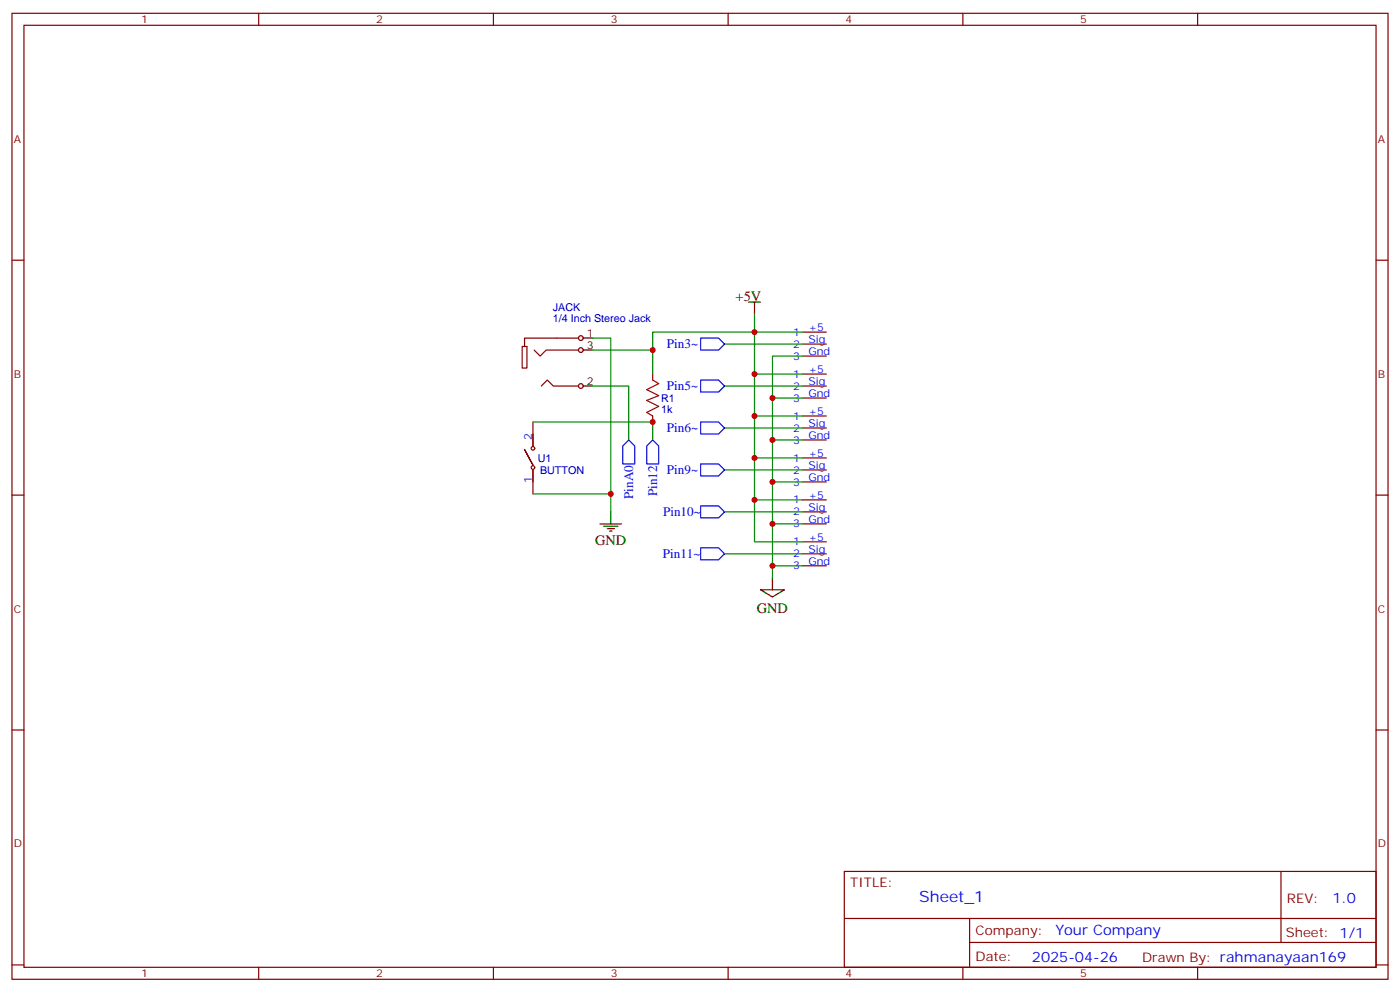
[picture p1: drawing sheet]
<svg xmlns="http://www.w3.org/2000/svg" width="412mm" height="292mm" viewBox="0 0 412 292" stroke-linecap="round" stroke-linejoin="round" font-family="sans-serif">
<g fill="none" stroke="#870000" stroke-width=".35">
<path d="M3.5 3.9h405.4v284.4h-405.4zM7.1 7.4h398.2v277.3h-398.2zM76.2 3.9v3.5M145.3 3.9v3.5M214.5 3.9v3.5M283.6 3.9v3.5M352.8 3.9v3.5M3.5 76.6h3.6M405.3 76.6h3.6M171.1 99.5h-16.6v2.5h-.7v6.3h1.4v-6.3h-.7M236.4 97.8h7M157.3 103l1.8 1.8 1.8-1.8h10.2"/>
<path d="M159.5 113.6l1.7-1.7 1.8 1.7h8.1M236.4 101.3h7M236.4 104.8h7M236.4 117.2h7M236.4 113.6h7M236.4 110.1h7M236.4 129.5h7M236.4 126h7M236.4 122.4h7M236.4 138.3h7M236.4 134.8h7M3.5 145.7h3.6"/>
<path d="M236.4 159.5h7M236.4 147.1h7M236.4 150.7h7M236.4 154.2h7M236.4 141.9h7M405.3 145.7h3.6M236.4 163h7M236.4 166.5h7M3.5 214.9h3.6M405.3 214.9h3.6M248.7 256.5h156.6v28.2h-156.6zM377.3 256.5v20.9"/>
<path d="M248.7 270.4h156.5M285.6 277.4h119.6M285.6 270.4v14.1M3.5 284h3.6M76.2 284.7v3.6M145.3 284.7v3.6M214.5 284.7v3.6M283.6 284.7v3.6M352.8 284.7v3.6M405.3 284h3.6"/>
</g>
<path d="M171.1 99.5h3.5M220.5 88.9h3.5M222.2 88.9v3.6M171.1 103h3.5M171.1 113.6h3.5M224 173.6h7.1l-3.6 2.1zM227.5 170.1v3.5" fill="none" stroke="#000" stroke-width=".35"/>
<g fill="none" stroke="#008700" stroke-width=".35">
<path d="M222.2 92.5v67h14.2M222.2 97.8h14.2M213.4 101.3h23M213.4 113.6h23M222.2 110.1h14.2M227.5 117.2h8.9M236.4 104.8h-8.9v65.3M213.4 126h23M213.4 138.3h23M222.2 134.8h14.2M222.2 122.4h14.2M227.5 129.5h8.9"/>
<path d="M213.4 150.7h23M222.2 147.1h14.2M227.5 141.9h8.9M227.5 154.2h8.9M213.4 163h23M227.5 166.5h8.9"/>
</g>
<path d="M206.4 99.5h5.3l1.7 1.8-1.7 1.7h-5.3zM206.4 111.9h5.3l1.7 1.7-1.7 1.8h-5.3zM206.4 124.2h5.3l1.7 1.8-1.7 1.7h-5.3zM206.4 136.6h5.3l1.7 1.7-1.7 1.8h-5.3zM206.4 148.9h5.3l1.7 1.8-1.7 1.7h-5.3zM206.4 161.3h5.3l1.7 1.7-1.7 1.8h-5.3z" fill="none" stroke="#00f" stroke-width=".35"/>
<g fill="#f0f0f0" stroke="#870000" stroke-width=".35">
<circle cx="171.1" cy="113.6" r=".71"/>
<circle cx="171.1" cy="103" r=".71"/>
<circle cx="171.1" cy="99.5" r=".71"/>
</g>
<path d="M176.7 154.2h6.4M177.8 154.9h4.2M178.9 155.6h2.1M179.6 156.3h.7M179.9 150.7v3.5" fill="none" stroke="#000" stroke-width=".35"/>
<path d="M174.6 99.5h5.3v51.2M222.2 97.8h-29.9v5.2h-17.7M174.6 113.6h10.6v15.9M192.3 103v7.1M157 124.2h35.3v5.3M157 145.4h22.9" fill="none" stroke="#008700" stroke-width=".35"/>
<path d="M192.3 111.9l1.7 1-3.5 1.8 3.5 1.8-3.5 1.4 3.5 1.7-3.5 1.8 1.8 1" fill="none" stroke="#a10000" stroke-width=".35"/>
<g fill="none" stroke="#870000" stroke-width=".35">
<path d="M192.3 110.1v1.8M154.5 132.3l2.5 4.6-2.5-4.6M157 124.2v7.1M157 138.3v7.1M192.3 122.4v1.8"/>
<circle cx="157" cy="137.6" r=".53"/>
<circle cx="157" cy="132" r=".53"/>
</g>
<path d="M185.2 129.5l1.8 1.8v5.3h-3.6v-5.3zM192.3 129.5l1.7 1.8v5.3h-3.5v-5.3z" fill="none" stroke="#00f" stroke-width=".35"/>
<g fill="#c00">
<circle cx="222.3" cy="147.1" r=".88"/>
<circle cx="222.3" cy="134.8" r=".88"/>
<circle cx="222.3" cy="122.4" r=".88"/>
<circle cx="222.3" cy="110.1" r=".88"/>
<circle cx="222.3" cy="97.8" r=".88"/>
<circle cx="227.5" cy="117.2" r=".88"/>
<circle cx="227.5" cy="129.5" r=".88"/>
<circle cx="227.5" cy="141.9" r=".88"/>
<circle cx="227.5" cy="154.2" r=".88"/>
<circle cx="227.5" cy="166.5" r=".88"/>
<circle cx="179.9" cy="145.4" r=".88"/>
<circle cx="192.3" cy="103" r=".88"/>
<circle cx="192.3" cy="124.2" r=".88"/>
</g>
<text font-size="4.6" fill="#00f" x="270.8" y="265.5">Sheet_1</text>
<g font-size="4.2">
<text x="216.7" y="88.7">+5V</text>
<text x="175.3" y="160.3">GND</text>
<text x="223" y="180.3">GND</text>
</g>
<g font-size="4.2" fill="#00f">
<text x="392.5" y="265.8">1.0</text>
<text x="310.9" y="275.3">Your Company</text>
<text x="304" y="283.1">2025-04-26</text>
</g>
<g font-size="3.9" fill="#00f">
<text x="196.5" y="102.6">Pin3~</text>
<text x="196.5" y="114.9">Pin5~</text>
<text x="196.5" y="127.2">Pin6~</text>
<text x="196.5" y="139.6">Pin9~</text>
<text x="186.5" y="146.9" transform="rotate(-90 186.5 146.9)">PinA0</text>
<text x="193.5" y="146" transform="rotate(-90 193.5 146)">Pin12</text>
<text x="195.3" y="151.9">Pin10~</text>
<text x="195.2" y="164.3">Pin11~</text>
</g>
<g font-size="3.9" fill="#800">
<text x="250.5" y="261.1">TITLE:</text>
<text x="379.1" y="265.8">REV:</text>
<text x="287.4" y="275.3">Company:</text>
<text x="378.7" y="275.9">Sheet: 1/1</text>
<text x="287.4" y="283">Date:</text>
<text x="336.4" y="283.1">Drawn By: rahmanayaan169</text>
</g>
<g font-size="3.2" fill="#800">
<text x="41.6" y="6.9">1</text>
<text x="110.8" y="6.9">2</text>
<text x="179.9" y="6.9">3</text>
<text x="249.1" y="6.9">4</text>
<text x="318.2" y="6.9">5</text>
<text x="4.1" y="42">A</text>
<text x="405.9" y="42">A</text>
<text x="4.1" y="111.2">B</text>
<text x="405.9" y="111.2">B</text>
<text x="4.1" y="180.3">C</text>
<text x="405.9" y="180.3">C</text>
<text x="4.1" y="249.4">D</text>
<text x="405.9" y="249.4">D</text>
<text x="41.6" y="287.7">1</text>
<text x="110.8" y="287.7">2</text>
<text x="179.9" y="287.7">3</text>
<text x="249.1" y="287.7">4</text>
<text x="318.2" y="287.7">5</text>
</g>
<g font-size="3.2" fill="#000080">
<text x="162.8" y="94.9">1/4 Inch Stereo Jack</text>
<text x="162.8" y="91.7">JACK</text>
<text x="194.7" y="118.3">R1</text>
<text x="194.7" y="121.5">1k</text>
<text x="158.4" y="135.9">U1</text>
<text x="159.1" y="139.5">BUTTON</text>
</g>
<g font-size="3.2">
<text x="172.9" y="99.2">1</text>
<text x="172.9" y="102.7">3</text>
<text x="172.9" y="113.3">2</text>
</g>
<g font-size="3.2" fill="#00f">
<text x="233.6" y="98.8">1</text>
<text x="238.1" y="97.4">+5</text>
<text x="238.1" y="100.9">Sig</text>
<text x="233.6" y="102.3">2</text>
<text x="233.6" y="105.9">3</text>
<text x="238.1" y="104.5">Gnd</text>
<text x="233.6" y="111.2">1</text>
<text x="238.1" y="113.3">Sig</text>
<text x="238.1" y="109.7">+5</text>
<text x="233.6" y="118.2">3</text>
<text x="233.6" y="114.7">2</text>
<text x="238.1" y="116.8">Gnd</text>
<text x="233.6" y="123.5">1</text>
<text x="238.1" y="125.6">Sig</text>
<text x="238.1" y="122.1">+5</text>
<text x="156.6" y="129.5" transform="rotate(-90 156.6 129.5)">2</text>
<text x="233.6" y="130.6">3</text>
<text x="233.6" y="127">2</text>
<text x="238.1" y="129.2">Gnd</text>
<text x="233.6" y="135.9">1</text>
<text x="238.1" y="138">Sig</text>
<text x="238.1" y="134.4">+5</text>
<text x="156.6" y="142.1" transform="rotate(-90 156.6 142.1)">1</text>
<text x="233.6" y="142.9">3</text>
<text x="233.6" y="139.4">2</text>
<text x="238.1" y="141.5">Gnd</text>
<text x="233.6" y="148.2">1</text>
<text x="238.1" y="146.8">+5</text>
<text x="233.6" y="151.7">2</text>
<text x="233.6" y="155.3">3</text>
<text x="238.1" y="150.3">Sig</text>
<text x="238.1" y="153.8">Gnd</text>
<text x="233.6" y="160.5">1</text>
<text x="238.1" y="159.1">+5</text>
<text x="233.6" y="164.1">2</text>
<text x="233.6" y="167.6">3</text>
<text x="238.1" y="162.7">Sig</text>
<text x="238.1" y="166.2">Gnd</text>
</g>
</svg>
